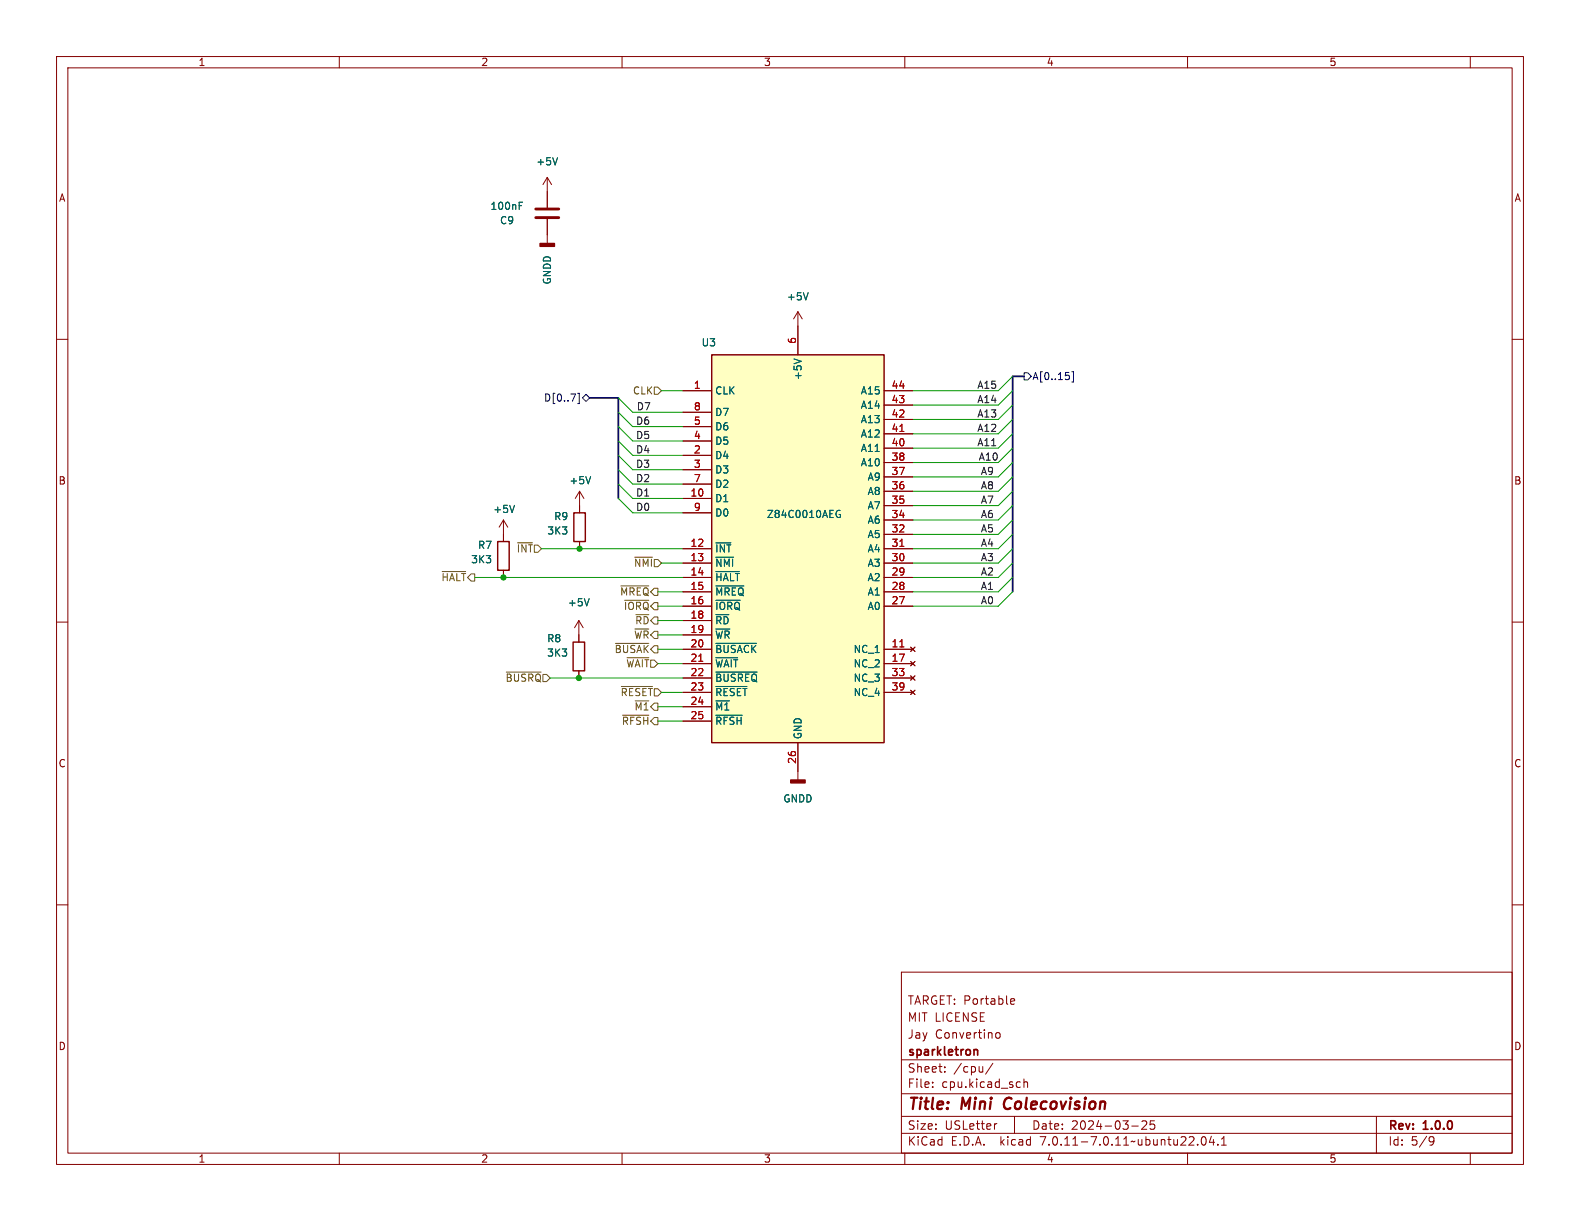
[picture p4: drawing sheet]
<svg xmlns="http://www.w3.org/2000/svg" width="279mm" height="216mm" viewBox="0 0 279 216" stroke-linecap="round" stroke-linejoin="round" font-family="sans-serif">
<g fill="none" stroke="#840000" stroke-width=".18">
<path d="M10 10h259.4v195.9h-259.4zM12 12h255.4v191.9h-255.4zM60 10v2M110 10v2M160 10v2M210 10v2M260 10v2M96.8 31.4v5.3M96.8 38.7v4.4M96.8 31.4l-.8 1.2M96.8 31.4l.7 1.2M10 60h2"/>
<path d="M141.1 55.1v7.6M141.1 55.1l-.8 1.3M141.1 55.1l.8 1.3M267.4 60h2M120.8 69.1h5.1M120.8 78h5.1M120.8 75.4h5.1M120.8 72.9h5.1M156.3 69.1h5.1M156.3 79.2h5.1M156.3 76.7h5.1M156.3 74.2h5.1"/>
<path d="M156.3 71.6h5.1M89 91.9l-.7 1.3M89 91.9v3.9M89 91.9l.8 1.3M102.5 86.9l-.8 1.2M102.5 86.9v3.8M102.5 95.8v1.2M102.5 86.9l.8 1.2M120.8 88.1h5.1M120.8 97h5.1M120.8 99.6h5.1M120.8 80.5h5.1"/>
<path d="M120.8 83.1h5.1M120.8 85.6h5.1M120.8 90.7h5.1M156.3 97h5.1M156.3 99.6h5.1M156.3 94.5h5.1M156.3 91.9h5.1M156.3 89.4h5.1M156.3 86.9h5.1M156.3 84.3h5.1M156.3 81.8h5.1M10 110h2"/>
<path d="M89 100.8v1.3M102.4 109.7l-.8 1.3M102.4 109.7v3.8M102.4 118.6v1.3M102.4 109.7l.7 1.3M120.8 114.8h5.1M120.8 102.1h5.1M120.8 104.6h5.1M120.8 107.2h5.1M120.8 117.3h5.1M120.8 109.7h5.1M120.8 112.3h5.1"/>
<path d="M120.8 119.9h5.1M156.3 114.8h5.1M156.3 102.1h5.1M156.3 104.6h5.1M156.3 107.2h5.1M156.3 117.3h5.1M156.3 119.9h5.1M161 114.4l.8 .8M161 117l.8 .7M161 119.5l.8 .8M161.8 114.4l-.8 .8M161.8 117l-.8 .7"/>
<path d="M161.8 119.5l-.8 .8M267.4 110h2M120.8 122.4h5.1M120.8 125h5.1M120.8 127.5h5.1M141.1 131.3v6.6M156.3 122.4h5.1M161 122l.8 .8M161.8 122l-.8 .8M10 160h2M267.4 160h2M159.4 171.9h108v32h-108z"/>
<path d="M178.7 177.4l.2 .2 .5-.1M178.7 176.8l.2-.2h.3l.2 .2v.1l-.7 .2M159.4 197.4h108M159.4 193.4h108M159.4 187.4h108M164.9 192.1v.2M164.9 191.4v.1M167.1 189.4v.2M167.1 188.7v.1M175.6 188l-1.3 1.9M176.1 182.9l.3-.3 .3 .1 .2 .2v.4l-.2 .2-.3 .1-.3-.3M176.3 198.7l-.3 .1"/>
<path d="M179.4 197.4v3M180.3 191.3l.1 .1M180.4 192.2l-.1 .1M181.1 190.8v1.5M181.1 191.4l.2-.1 .3 .1 .1 .9M200.1 199.1h1.2M201.9 198.3l.6-.1 .2 .1 .1 .3-.9 1.1h.9M204.1 198.2h-.7v.7l.2-.1h.5l.1 .2-.1 .5-.2 .2-.5-.2M243.4 197.4v6.5M60 203.9v2M110 203.9v2M159.4 200.4h108"/>
<path d="M160 203.9v2M210 203.9v2M211.8 202.3v.2M212.6 201.1l.2-.1a.81 .81 0 0 1 .6 .6 .81 .81 0 0 1-.3 .8l-.2 .1a.81 .81 0 0 1-.3-1.4zM214.2 200.9l-.3 1.1h.9M214.6 201.5v1M215.4 202.3v.2M216 202.5h.9M216 201.4l.4-.4v1.5M253 201l.5 .1a.99 .99 0 0 1-.4 1.4h-.2M253.6 201.6l-.3 .3h-.3M260 203.9v2"/>
</g>
<path d="M177.8 194.4a1.27 1.27 0 0 0 0 1.6" fill="none" stroke="#840000" stroke-width=".4"/>
<path d="M172.3 185.6h.5l.1 1" fill="none" stroke="#840000" stroke-width=".3"/>
<path d="M94.7 38.5h4.1M94.7 37h4.1" fill="none" stroke="#840000" stroke-width=".51"/>
<g fill="none" stroke="#006464" stroke-width=".18">
<path d="M91.8 36.4h.4M91.8 35.8h.6M98.6 27.9l-.4 1.3M142.9 51.8l-.4 1.2M140.4 63.5l1.3 .4M91 89.4l-.4 1.2M104.4 84.3l-.4 1.2M126.6 96h2.6M126.6 98.5h3.1M148.4 91h.2v.5h-.3l-.3-.2M148.6 90.3l-.3-.1-.3 .2M104.2 105.9l-.4 1.2"/>
<path d="M126.6 101.1h4.2M126.6 103.6h4.9M126.6 106.1h4.3M126.6 113.8h7.2M126.6 116.3h3.9M126.6 118.8h7.3M126.6 121.4h5.5M126.6 126.5h4.6"/>
</g>
<path d="M125.9 62.7h30.4v68.6h-30.4z" fill="#ffffc2" stroke="#ffffc2" stroke-width=".18"/>
<path d="M125.9 62.7h30.4v68.6h-30.4zM88 95.8h2v5h-2zM101.5 90.7h2v5.1h-2zM101.3 113.5h2.1v5.1h-2.1z" fill="none" stroke="#840000" stroke-width=".25"/>
<path d="M159.1 76.3h.7M159.1 96.6h.7M123.6 116.9h.7M159.1 114.4h.7" fill="none" stroke="#a90000" stroke-width=".18"/>
<g fill="#840000" stroke="#840000" stroke-width=".25">
<path d="M139.8 137.9h2.6v.5h-2.6z"/>
<path d="M95.5 43.1h2.5v.5h-2.5z"/>
</g>
<path d="M115.7 68.5h.6l.7 .6-.7 .6h-.6zM91.5 96h2.7M112.2 98.5h3.2M78.2 101.1h4.1M89.5 118.8h6.2M108.8 113.8h5.9M109.8 103.6h4.9M110.5 106.1h4.2M110.9 116.3h3.8M109.9 121.4h5.5M110.1 126.5h4.6" fill="none" stroke="#725600" stroke-width=".18"/>
<path d="M102.1 69.5h.3v1.9h-.3M103 70.4l.6-.7 .7 .7-.7 .6zM181.1 65.9h.6l.7 .6-.7 .7h-.6zM189 66.5v.5M189.5 65.7h.3v1.9h-.3" fill="none" stroke="#000084" stroke-width=".18"/>
<path d="M104.3 70.4h5v17.7M181.1 66.5h-2v38.1" fill="none" stroke="#000084" stroke-width=".3"/>
<g fill="none" stroke="#009600" stroke-width=".18">
<path d="M109.3 75.4l2.6 2.6h8.9M109.3 78l2.6 2.5h8.9M109.3 72.9l2.6 2.5h8.9M109.3 70.4l2.6 2.5h8.9M117 69.1h3.8M179.1 79.2l-2.6 2.6h-15.1M179.1 71.6l-2.6 2.6h-15.1M179.1 69.1l-2.6 2.5h-15.1M179.1 74.2l-2.6 2.5h-15.1M179.1 66.5l-2.6 2.6h-15.1M179.1 76.7l-2.6 2.5h-15.1M95.8 97h25"/>
<path d="M109.3 80.5l2.6 2.6h8.9M109.3 83.1l2.6 2.5h8.9M109.3 85.6l2.6 2.5h8.9M109.3 88.1l2.6 2.6h8.9M117 99.6h3.8M179.1 89.4l-2.6 2.5h-15.1M179.1 84.3l-2.6 2.6h-15.1M179.1 97l-2.6 2.6h-15.1M179.1 81.8l-2.6 2.5h-15.1M179.1 91.9l-2.6 2.6h-15.1M179.1 99.6l-2.6 2.5h-15.1M179.1 94.5l-2.6 2.5h-15.1"/>
<path d="M179.1 86.9l-2.6 2.5h-15.1M83.9 102.1h36.9M97.3 119.9h23.5M116.3 107.2h4.5M116.3 104.6h4.5M116.3 114.8h4.5M116.3 112.3h4.5M116.3 109.7h4.5M116.3 117.3h4.5M179.1 104.6l-2.6 2.6h-15.1M179.1 102.1l-2.6 2.5h-15.1M116.3 127.5h4.5"/>
<path d="M116.3 125h4.5M117 122.4h3.8"/>
</g>
<g fill="#009600" stroke="#009600" stroke-width=".18">
<circle cx="89" cy="102.1" r=".46"/>
<circle cx="102.5" cy="97" r=".46"/>
<circle cx="102.4" cy="119.9" r=".46"/>
</g>
<g font-size="2.8" fill="#840000">
<text x="160.4" y="196.8">Title:</text>
<text x="170.1" y="196.8">Mini</text>
<text x="178.4" y="196.8">Colecovision</text>
</g>
<g font-size="2.1" fill="#840000">
<text x="160.4" y="177.9">TARGET: Portable</text>
<text x="160.4" y="183.9">Jay</text>
<text x="160.4" y="180.9">MIT LICENSE</text>
<text x="165.3" y="183.9">Convertino</text>
<text x="160.4" y="189.9">Sheet:</text>
<text x="160.4" y="187.1">sparkletron</text>
<text x="168.6" y="189.9">/cpu/</text>
<text x="160.4" y="192.6">File:</text>
<text x="166.5" y="192.6">cpu.kicad_sch</text>
<text x="160.4" y="202.8">KiCad</text>
<text x="160.4" y="200">Size:</text>
<text x="167.1" y="200">USLetter</text>
<text x="168.1" y="202.8">E.D.A.</text>
<text x="177" y="202.8">kicad</text>
<text x="182.4" y="200">Date:</text>
<text x="184.2" y="202.8">7.0.11-7.0.11~ubuntu22.04.1</text>
<text x="189.4" y="200">2024-03-25</text>
<text x="245.4" y="200.2">Rev:</text>
<text x="245.4" y="202.8">Id:</text>
<text x="249.5" y="202.8">5/9</text>
<text x="251.8" y="200.2">1.0.0</text>
</g>
<g font-size="1.8" fill="#840000">
<text x="35" y="11.9">1</text>
<text x="85" y="11.9">2</text>
<text x="135" y="11.9">3</text>
<text x="185" y="11.9">4</text>
<text x="235" y="11.9">5</text>
<text x="10.3" y="35.9">A</text>
<text x="267.7" y="35.9">A</text>
<text x="10.3" y="85.9">B</text>
<text x="267.7" y="85.9">B</text>
<text x="10.3" y="135.9">C</text>
<text x="267.7" y="135.9">C</text>
<text x="10.3" y="185.9">D</text>
<text x="267.7" y="185.9">D</text>
<text x="35" y="205.8">1</text>
<text x="85" y="205.8">2</text>
<text x="135" y="205.8">3</text>
<text x="185" y="205.8">4</text>
<text x="235" y="205.8">5</text>
</g>
<g font-size="1.8" fill="#006464">
<text x="94.7" y="29.4">+5V</text>
<text x="86.6" y="37.3">100nF</text>
<text x="88.3" y="39.9">C9</text>
<text x="97.6" y="50.4" transform="rotate(-90 97.6 50.4)">GNDD</text>
<text x="139.1" y="53.3">+5V</text>
<text x="124" y="61.4">U3</text>
<text x="126.4" y="70">CLK</text>
<text x="142" y="67.3" transform="rotate(-90 142 67.3)">+5V</text>
<text x="152.1" y="70">A15</text>
<text x="126.4" y="76.3">D6</text>
<text x="126.4" y="73.8">D7</text>
<text x="152.1" y="77.6">A12</text>
<text x="152.1" y="75">A13</text>
<text x="152.1" y="72.5">A14</text>
<text x="126.4" y="81.4">D4</text>
<text x="126.4" y="83.9">D3</text>
<text x="126.4" y="78.8">D5</text>
<text x="152.1" y="82.7">A10</text>
<text x="152.1" y="80.1">A11</text>
<text x="100.6" y="85.8">+5V</text>
<text x="126.4" y="89">D1</text>
<text x="126.4" y="86.5">D2</text>
<text x="153.3" y="87.7">A8</text>
<text x="153.3" y="85.2">A9</text>
<text x="87.1" y="90.9">+5V</text>
<text x="96.7" y="94.7">3K3</text>
<text x="97.9" y="92.2">R9</text>
<text x="126.4" y="91.5">D0</text>
<text x="135.5" y="91.8">Z84C0010AEG</text>
<text x="153.3" y="95.4">A5</text>
<text x="153.3" y="92.8">A6</text>
<text x="153.3" y="90.3">A7</text>
<text x="83.2" y="99.8">3K3</text>
<text x="84.4" y="97.3">R7</text>
<text x="126.4" y="97.9">~{INT}</text>
<text x="126.4" y="100.4">~{NMI}</text>
<text x="153.3" y="100.4">A3</text>
<text x="153.3" y="97.9">A4</text>
<text x="100.3" y="107.4">+5V</text>
<text x="126.4" y="103">~{HALT}</text>
<text x="126.4" y="105.5">~{MREQ}</text>
<text x="153.3" y="105.5">A1</text>
<text x="153.3" y="103">A2</text>
<text x="96.7" y="113.8">R8</text>
<text x="126.4" y="108.1">~{IORQ}</text>
<text x="126.4" y="110.6">~{RD}</text>
<text x="126.4" y="113.1">~{WR}</text>
<text x="153.3" y="108.1">A0</text>
<text x="96.7" y="116.3">3K3</text>
<text x="126.4" y="115.7">~{BUSACK}</text>
<text x="126.4" y="118.2">~{WAIT}</text>
<text x="150.8" y="115.7">NC_1</text>
<text x="150.8" y="118.2">NC_2</text>
<text x="126.4" y="120.8">~{BUSREQ}</text>
<text x="126.4" y="123.3">~{RESET}</text>
<text x="126.4" y="125.8">~{M1}</text>
<text x="150.8" y="120.8">NC_3</text>
<text x="150.8" y="123.3">NC_4</text>
<text x="126.4" y="128.4">~{RFSH}</text>
<text x="142" y="130.8" transform="rotate(-90 142 130.8)">GND</text>
<text x="138.4" y="142.1">GNDD</text>
</g>
<g font-size="1.8" fill="#a90000">
<text x="140.8" y="60.9" transform="rotate(-90 140.8 60.9)">6</text>
<text x="122.6" y="68.8">1</text>
<text x="157.6" y="71.4">43</text>
<text x="157.6" y="68.8">44</text>
<text x="122.6" y="77.7">4</text>
<text x="122.6" y="75.2">5</text>
<text x="122.6" y="72.6">8</text>
<text x="157.6" y="76.5">41</text>
<text x="157.6" y="73.9">42</text>
<text x="122.6" y="80.3">2</text>
<text x="122.6" y="82.8">3</text>
<text x="157.6" y="81.5">38</text>
<text x="157.6" y="79">40</text>
<text x="122" y="87.9">10</text>
<text x="122.6" y="85.3">7</text>
<text x="157.6" y="89.2">35</text>
<text x="157.6" y="86.6">36</text>
<text x="157.6" y="84.1">37</text>
<text x="122.6" y="90.4">9</text>
<text x="157.6" y="94.2">32</text>
<text x="157.6" y="91.7">34</text>
<text x="122" y="96.8">12</text>
<text x="122" y="99.3">13</text>
<text x="122" y="101.9">14</text>
<text x="157.6" y="101.9">29</text>
<text x="157.6" y="99.3">30</text>
<text x="157.6" y="96.8">31</text>
<text x="122" y="104.4">15</text>
<text x="122" y="106.9">16</text>
<text x="157.6" y="106.9">27</text>
<text x="157.6" y="104.4">28</text>
<text x="122" y="109.5">18</text>
<text x="122" y="112">19</text>
<text x="122" y="114.6">20</text>
<text x="122" y="117.1">21</text>
<text x="122" y="119.6">22</text>
<text x="157.6" y="114.6">11</text>
<text x="157.6" y="117.1">17</text>
<text x="157.6" y="119.6">33</text>
<text x="122" y="122.2">23</text>
<text x="122" y="124.7">24</text>
<text x="157.6" y="122.2">39</text>
<text x="122" y="127.3">25</text>
<text x="140.8" y="135.2" transform="rotate(-90 140.8 135.2)">26</text>
</g>
<g font-size="1.8" fill="#000084">
<text x="96.1" y="71.2">D[0..7]</text>
<text x="182.5" y="67.4">A[0..15]</text>
</g>
<g font-size="1.8" fill="#725600">
<text x="111.8" y="70">CLK</text>
<text x="91.3" y="97.9">~{INT}</text>
<text x="112" y="100.4">~{NMI}</text>
<text x="78" y="103">~{HALT}</text>
<text x="109.6" y="105.5">~{MREQ}</text>
<text x="110.2" y="108.1">~{IORQ}</text>
<text x="112" y="113.1">~{WR}</text>
<text x="112.2" y="110.6">~{RD}</text>
<text x="108.6" y="115.7">~{BUSAK}</text>
<text x="110.6" y="118.2">~{WAIT}</text>
<text x="89.3" y="120.8">~{BUSRQ}</text>
<text x="109.6" y="123.3">~{RESET}</text>
<text x="112.1" y="125.8">~{M1}</text>
<text x="109.9" y="128.4">~{RFSH}</text>
</g>
<g font-size="1.8" fill="#0f0f0f">
<text x="172.7" y="71.4">A14</text>
<text x="172.7" y="68.8">A15</text>
<text x="112.4" y="75.2">D6</text>
<text x="112.4" y="77.7">D5</text>
<text x="112.5" y="72.6">D7</text>
<text x="172.7" y="76.4">A12</text>
<text x="172.7" y="73.9">A13</text>
<text x="112.4" y="80.3">D4</text>
<text x="112.4" y="82.8">D3</text>
<text x="172.7" y="79">A11</text>
<text x="173" y="81.5">A10</text>
<text x="112.4" y="85.3">D2</text>
<text x="112.4" y="87.9">D1</text>
<text x="173.4" y="84.1">A9</text>
<text x="173.4" y="89.1">A7</text>
<text x="173.4" y="86.6">A8</text>
<text x="112.4" y="90.4">D0</text>
<text x="173.4" y="91.7">A6</text>
<text x="173.4" y="94.2">A5</text>
<text x="173.4" y="96.8">A4</text>
<text x="173.4" y="99.3">A3</text>
<text x="173.4" y="101.8">A2</text>
<text x="173.4" y="106.9">A0</text>
<text x="173.4" y="104.4">A1</text>
</g>
</svg>
